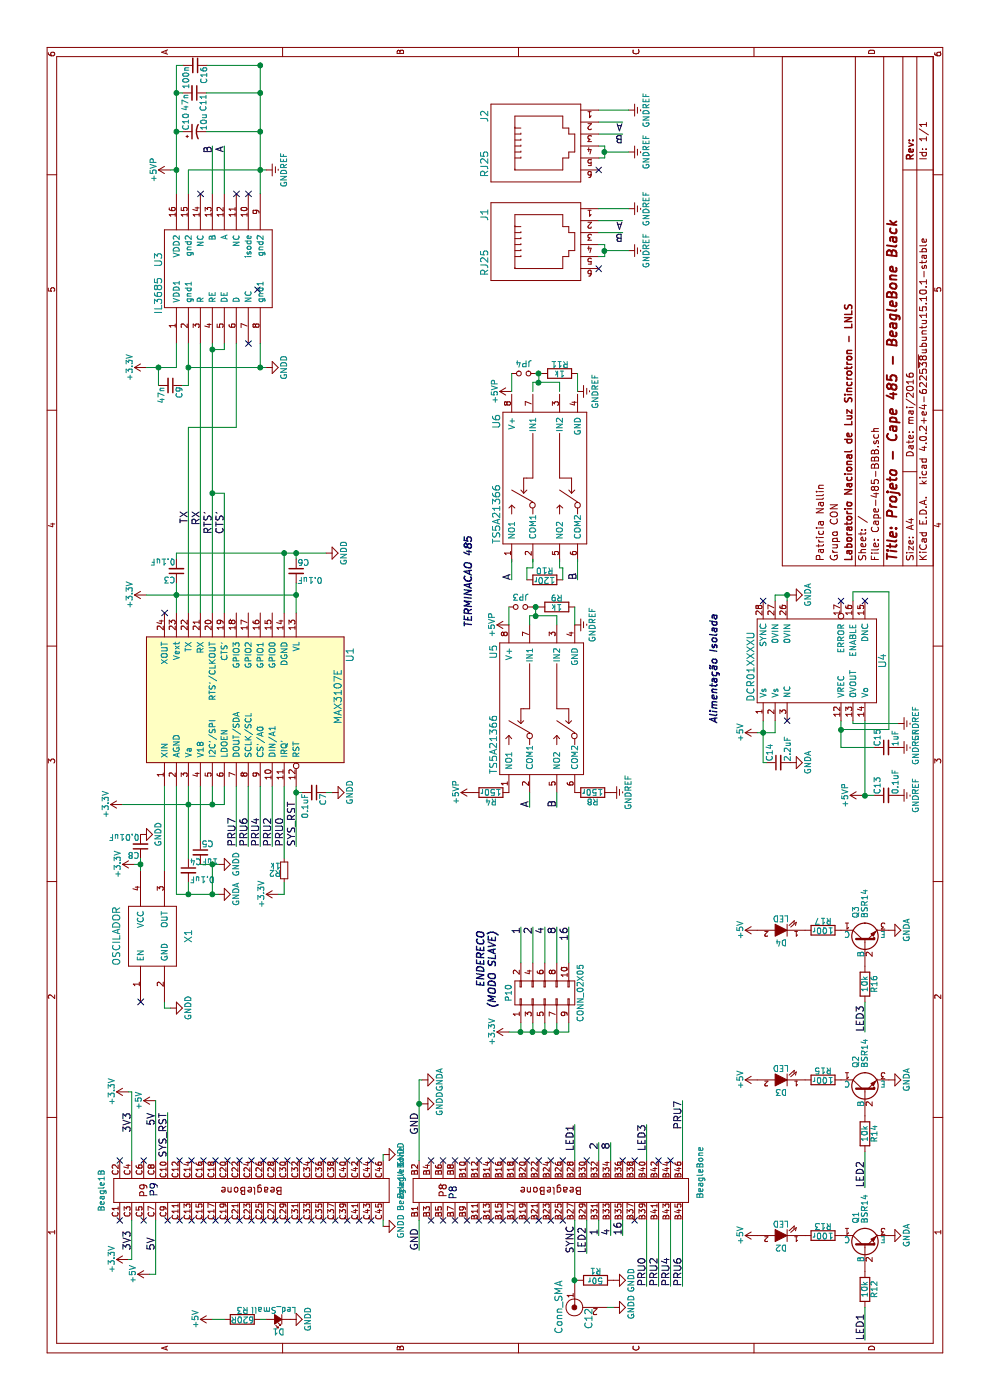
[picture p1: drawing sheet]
EESchema Schematic File Version 2
LIBS:Cape-485-BBB-rescue
LIBS:power
LIBS:device
LIBS:transistors
LIBS:conn
LIBS:linear
LIBS:regul
LIBS:74xx
LIBS:cmos4000
LIBS:adc-dac
LIBS:memory
LIBS:xilinx
LIBS:microcontrollers
LIBS:dsp
LIBS:microchip
LIBS:analog_switches
LIBS:motorola
LIBS:texas
LIBS:intel
LIBS:audio
LIBS:interface
LIBS:digital-audio
LIBS:philips
LIBS:display
LIBS:cypress
LIBS:siliconi
LIBS:opto
LIBS:atmel
LIBS:contrib
LIBS:valves
LIBS:Cape-485-BBB
LIBS:shield_arduino
LIBS:Controle
LIBS:Cape-485-BBB-cache
EELAYER 25 0
EELAYER END
$Descr A4 11693 8268
encoding utf-8
Sheet 1 1
Title "Projeto - Cape 485 - BeagleBone Black"
Date "mai/2016"
Rev ""
Comp "Laboratorio Nacional de Luz Sincrotron - LNLS"
Comment1 "Grupo CON"
Comment2 "Patricia Nallin"
Comment3 ""
Comment4 ""
$EndDescr
$Comp
L MAX3107E U1
U 1 1
P 5875 1975
F 0 "U1" H 6225 1025 60  0000 C CNN
F 1 "MAX3107E" H 5875 1125 60  0000 C CNN
F 2 "Housings_SSOP:TSSOP-24_4.4x7.8mm_Pitch0.65mm" H 6125 1625 60  0001 C CNN
F 3 "" H 6125 1625 60  0000 C CNN
	1    5875 1975
	1    0    0    -1  
$EndComp
$Comp
L C_Small C4
U 1 1
P 4425 1575
F 0 "C4" H 4435 1645 50  0000 L CNN
F 1 "0.1uF" H 4435 1495 50  0000 L CNN
F 2 "Capacitors_SMD:C_0805" H 4425 1575 60  0001 C CNN
F 3 "" H 4425 1575 60  0000 C CNN
	1    4425 1575
	0    1    1    0   
$EndComp
$Comp
L C_Small C5
U 1 1
P 4575 1675
F 0 "C5" H 4585 1745 50  0000 L CNN
F 1 "1uF" H 4585 1595 50  0000 L CNN
F 2 "Capacitors_SMD:C_0805" H 4575 1675 60  0001 C CNN
F 3 "" H 4575 1675 60  0000 C CNN
	1    4575 1675
	0    1    1    0   
$EndComp
$Comp
L GNDD #PWR01
U 1 1
P 4475 1825
F 0 "#PWR01" H 4475 1575 50  0001 C CNN
F 1 "GNDD" H 4475 1675 50  0000 C CNN
F 2 "" H 4475 1825 60  0000 C CNN
F 3 "" H 4475 1825 60  0000 C CNN
	1    4475 1825
	1    0    0    -1  
$EndComp
$Comp
L GNDA #PWR02
U 1 1
P 4225 1825
F 0 "#PWR02" H 4225 1575 50  0001 C CNN
F 1 "GNDA" H 4225 1675 50  0000 C CNN
F 2 "" H 4225 1825 60  0000 C CNN
F 3 "" H 4225 1825 60  0000 C CNN
	1    4225 1825
	1    0    0    -1  
$EndComp
$Comp
L +3.3V #PWR03
U 1 1
P 4975 1025
F 0 "#PWR03" H 4975 875 50  0001 C CNN
F 1 "+3.3V" H 4975 1165 50  0000 C CNN
F 2 "" H 4975 1025 60  0000 C CNN
F 3 "" H 4975 1025 60  0000 C CNN
	1    4975 1025
	1    0    0    -1  
$EndComp
$Comp
L GNDD #PWR04
U 1 1
P 7075 2725
F 0 "#PWR04" H 7075 2475 50  0001 C CNN
F 1 "GNDD" H 7075 2575 50  0000 C CNN
F 2 "" H 7075 2725 60  0000 C CNN
F 3 "" H 7075 2725 60  0000 C CNN
	1    7075 2725
	1    0    0    -1  
$EndComp
$Comp
L C_Small C6
U 1 1
P 6925 2475
F 0 "C6" H 6935 2545 50  0000 L CNN
F 1 "0.1uF" H 6935 2395 50  0000 L CNN
F 2 "Capacitors_SMD:C_0805" H 6925 2475 60  0001 C CNN
F 3 "" H 6925 2475 60  0000 C CNN
	1    6925 2475
	0    1    1    0   
$EndComp
$Comp
L C_Small C3
U 1 1
P 6925 1475
F 0 "C3" H 6935 1545 50  0000 L CNN
F 1 "0.1uF" H 6935 1395 50  0000 L CNN
F 2 "Capacitors_SMD:C_0805" H 6925 1475 60  0001 C CNN
F 3 "" H 6925 1475 60  0000 C CNN
	1    6925 1475
	0    -1   -1   0   
$EndComp
Text Label 4625 1975 0    60   ~ 0
PRU7
Text Label 4625 2075 0    60   ~ 0
PRU6
Text Label 4625 2175 0    60   ~ 0
PRU4
Text Label 4625 2275 0    60   ~ 0
PRU2
Text Label 4625 2375 0    60   ~ 0
PRU0
Text Label 7425 1575 2    60   ~ 0
TX
Text Label 7425 1675 2    60   ~ 0
RX
$Comp
L +3.3V #PWR05
U 1 1
P 6725 1225
F 0 "#PWR05" H 6725 1075 50  0001 C CNN
F 1 "+3.3V" H 6725 1365 50  0000 C CNN
F 2 "" H 6725 1225 60  0000 C CNN
F 3 "" H 6725 1225 60  0000 C CNN
	1    6725 1225
	1    0    0    -1  
$EndComp
Text Label 7425 1775 2    60   ~ 0
RTS'
Text Label 7425 1875 2    60   ~ 0
CTS'
$Comp
L IL3685 U3
U 1 1
P 9425 1275
F 0 "U3" H 9525 1225 60  0000 C CNN
F 1 "IL3685" H 9225 1225 60  0000 C CNN
F 2 "Housings_SOIC:SOIC-16_7.5x10.3mm_Pitch1.27mm" H 9425 1275 60  0001 C CNN
F 3 "" H 9425 1275 60  0000 C CNN
	1    9425 1275
	1    0    0    -1  
$EndComp
NoConn ~ 6575 1375
$Comp
L R_Small R2
U 1 1
P 4425 2375
F 0 "R2" H 4455 2395 50  0000 L CNN
F 1 "1k" H 4455 2335 50  0000 L CNN
F 2 "Resistors_SMD:R_0805" H 4425 2375 60  0001 C CNN
F 3 "" H 4425 2375 60  0000 C CNN
	1    4425 2375
	0    -1   -1   0   
$EndComp
$Comp
L +3.3V #PWR06
U 1 1
P 4225 2325
F 0 "#PWR06" H 4225 2175 50  0001 C CNN
F 1 "+3.3V" H 4225 2465 50  0000 C CNN
F 2 "" H 4225 2325 60  0000 C CNN
F 3 "" H 4225 2325 60  0000 C CNN
	1    4225 2325
	1    0    0    -1  
$EndComp
NoConn ~ 10075 1675
NoConn ~ 10075 1975
NoConn ~ 8825 2075
$Comp
L GNDD #PWR07
U 1 1
P 8625 2225
F 0 "#PWR07" H 8625 1975 50  0001 C CNN
F 1 "GNDD" H 8625 2075 50  0000 C CNN
F 2 "" H 8625 2225 60  0000 C CNN
F 3 "" H 8625 2225 60  0000 C CNN
	1    8625 2225
	1    0    0    -1  
$EndComp
$Comp
L +3.3V #PWR08
U 1 1
P 8625 1225
F 0 "#PWR08" H 8625 1075 50  0001 C CNN
F 1 "+3.3V" H 8625 1365 50  0000 C CNN
F 2 "" H 8625 1225 60  0000 C CNN
F 3 "" H 8625 1225 60  0000 C CNN
	1    8625 1225
	1    0    0    -1  
$EndComp
$Comp
L GNDREF #PWR09
U 1 1
P 10275 2225
F 0 "#PWR09" H 10275 1975 50  0001 C CNN
F 1 "GNDREF" H 10275 2075 50  0000 C CNN
F 2 "" H 10275 2225 60  0000 C CNN
F 3 "" H 10275 2225 60  0000 C CNN
	1    10275 2225
	1    0    0    -1  
$EndComp
$Comp
L +5VP #PWR010
U 1 1
P 10275 1425
F 0 "#PWR010" H 10275 1275 50  0001 C CNN
F 1 "+5VP" H 10275 1565 50  0000 C CNN
F 2 "" H 10275 1425 60  0000 C CNN
F 3 "" H 10275 1425 60  0000 C CNN
	1    10275 1425
	1    0    0    -1  
$EndComp
$Comp
L RJ25 J2
U 1 1
P 10475 4550
F 0 "J2" H 10725 5050 60  0000 C CNN
F 1 "RJ25" H 10325 5050 60  0000 C CNN
F 2 "CapeBBB:RJ25" H 10475 4550 60  0001 C CNN
F 3 "" H 10475 4550 60  0000 C CNN
	1    10475 4550
	1    0    0    -1  
$EndComp
Text Label 10475 1775 2    60   ~ 0
B
Text Label 10475 1875 2    60   ~ 0
A
Text Label 10675 5200 1    60   ~ 0
A
Text Label 10575 5200 1    60   ~ 0
B
$Comp
L R R3
U 1 1
P 675 2025
F 0 "R3" V 755 2025 50  0000 C CNN
F 1 "620R" V 675 2025 50  0000 C CNN
F 2 "Resistors_SMD:R_0805" V 605 2025 30  0001 C CNN
F 3 "" H 675 2025 30  0000 C CNN
	1    675  2025
	1    0    0    -1  
$EndComp
$Comp
L Led_Small D1
U 1 1
P 675 2325
F 0 "D1" H 625 2425 50  0000 L CNN
F 1 "Led_Small" H 525 2245 50  0000 L CNN
F 2 "LEDs:LED-0805" V 675 2325 60  0001 C CNN
F 3 "" V 675 2325 60  0000 C CNN
	1    675  2325
	0    -1   -1   0   
$EndComp
$Comp
L +5V #PWR011
U 1 1
P 675 1775
F 0 "#PWR011" H 675 1625 50  0001 C CNN
F 1 "+5V" H 675 1915 50  0000 C CNN
F 2 "" H 675 1775 60  0000 C CNN
F 3 "" H 675 1775 60  0000 C CNN
	1    675  1775
	1    0    0    -1  
$EndComp
$Comp
L GNDD #PWR012
U 1 1
P 675 2425
F 0 "#PWR012" H 675 2175 50  0001 C CNN
F 1 "GNDD" H 675 2275 50  0000 C CNN
F 2 "" H 675 2425 60  0000 C CNN
F 3 "" H 675 2425 60  0000 C CNN
	1    675  2425
	1    0    0    -1  
$EndComp
Text Label 1250 3500 0    60   ~ 0
GND
Text Label 2400 3500 2    60   ~ 0
GND
Text Label 2400 1100 2    60   ~ 0
3V3
Text Label 1250 1100 0    60   ~ 0
3V3
Text Label 2400 1300 2    60   ~ 0
5V
Text Label 1250 1300 0    60   ~ 0
5V
Text Label 2400 1400 2    60   ~ 0
SYS_RST
$Comp
L GNDD #PWR013
U 1 1
P 2050 3200
F 0 "#PWR013" H 2050 2950 50  0001 C CNN
F 1 "GNDD" H 2050 3050 50  0000 C CNN
F 2 "" H 2050 3200 60  0000 C CNN
F 3 "" H 2050 3200 60  0000 C CNN
	1    2050 3200
	1    0    0    -1  
$EndComp
$Comp
L GNDD #PWR014
U 1 1
P 1450 3200
F 0 "#PWR014" H 1450 2950 50  0001 C CNN
F 1 "GNDD" H 1450 3050 50  0000 C CNN
F 2 "" H 1450 3200 60  0000 C CNN
F 3 "" H 1450 3200 60  0000 C CNN
	1    1450 3200
	1    0    0    -1  
$EndComp
Text Label 4625 2475 0    60   ~ 0
SYS_RST
$Comp
L C_Small C7
U 1 1
P 5075 2625
F 0 "C7" H 5085 2695 50  0000 L CNN
F 1 "0.1uF" H 5085 2545 50  0000 L CNN
F 2 "Capacitors_SMD:C_0805" H 5075 2625 60  0001 C CNN
F 3 "" H 5075 2625 60  0000 C CNN
	1    5075 2625
	-1   0    0    1   
$EndComp
$Comp
L GNDD #PWR015
U 1 1
P 5075 2775
F 0 "#PWR015" H 5075 2525 50  0001 C CNN
F 1 "GNDD" H 5075 2625 50  0000 C CNN
F 2 "" H 5075 2775 60  0000 C CNN
F 3 "" H 5075 2775 60  0000 C CNN
	1    5075 2775
	1    0    0    -1  
$EndComp
$Comp
L OSCILADOR X1
U 1 1
P 3875 1275
F 0 "X1" H 3875 975 60  0000 C CNN
F 1 "OSCILADOR" H 3875 1575 60  0000 C CNN
F 2 "CapeBBB:Oscilador_3.3V_HCMOS_TTL_SMD" H 3875 1275 60  0001 C CNN
F 3 "" H 3875 1275 60  0000 C CNN
	1    3875 1275
	1    0    0    -1  
$EndComp
NoConn ~ 3325 1175
$Comp
L GNDD #PWR016
U 1 1
P 3275 1425
F 0 "#PWR016" H 3275 1175 50  0001 C CNN
F 1 "GNDD" H 3275 1275 50  0000 C CNN
F 2 "" H 3275 1425 60  0000 C CNN
F 3 "" H 3275 1425 60  0000 C CNN
	1    3275 1425
	1    0    0    -1  
$EndComp
$Comp
L +3.3V #PWR017
U 1 1
P 4475 1125
F 0 "#PWR017" H 4475 975 50  0001 C CNN
F 1 "+3.3V" H 4475 1265 50  0000 C CNN
F 2 "" H 4475 1125 60  0000 C CNN
F 3 "" H 4475 1125 60  0000 C CNN
	1    4475 1125
	1    0    0    -1  
$EndComp
$Comp
L C_Small C8
U 1 1
P 4625 1175
F 0 "C8" H 4635 1245 50  0000 L CNN
F 1 "0.01uF" H 4635 1095 50  0000 L CNN
F 2 "Capacitors_SMD:C_0805" H 4625 1175 60  0001 C CNN
F 3 "" H 4625 1175 60  0000 C CNN
	1    4625 1175
	0    -1   -1   0   
$EndComp
Text Notes 7225 3950 2    60   Italic 12
TERMINACAO 485
Text Label 950  5400 0    60   ~ 0
PRU0
Text Label 950  5500 0    60   ~ 0
PRU2
Text Label 950  5600 0    60   ~ 0
PRU4
Text Label 950  5700 0    60   ~ 0
PRU6
Text Label 2500 5700 2    60   ~ 0
PRU7
NoConn ~ 2000 1000
NoConn ~ 2000 1200
NoConn ~ 2000 1500
NoConn ~ 2000 1700
NoConn ~ 2000 1900
NoConn ~ 2000 2100
NoConn ~ 2000 2300
NoConn ~ 2000 2400
NoConn ~ 2000 2500
NoConn ~ 2000 2600
NoConn ~ 2000 2700
NoConn ~ 2000 2800
NoConn ~ 2000 2900
NoConn ~ 1500 2900
NoConn ~ 1500 2800
NoConn ~ 1500 2700
NoConn ~ 1500 2600
NoConn ~ 1500 2500
NoConn ~ 2000 3000
NoConn ~ 1500 3100
NoConn ~ 1500 3000
NoConn ~ 1500 2400
NoConn ~ 1500 2300
NoConn ~ 1500 2200
NoConn ~ 1500 2100
NoConn ~ 1500 1900
NoConn ~ 1500 1700
NoConn ~ 1500 1600
NoConn ~ 1500 1500
NoConn ~ 1500 1400
NoConn ~ 1500 1200
NoConn ~ 1500 1000
NoConn ~ 2000 3600
NoConn ~ 2000 3700
NoConn ~ 2000 3800
NoConn ~ 2000 3900
NoConn ~ 2000 4000
NoConn ~ 2000 4100
NoConn ~ 2000 4200
NoConn ~ 2000 4300
NoConn ~ 2000 4400
NoConn ~ 2000 4500
NoConn ~ 2000 4600
NoConn ~ 2000 4700
NoConn ~ 2000 4900
NoConn ~ 2000 5200
NoConn ~ 2000 5300
NoConn ~ 1500 5300
NoConn ~ 1500 4700
NoConn ~ 1500 4600
NoConn ~ 1500 4400
NoConn ~ 1500 4300
NoConn ~ 1500 4200
NoConn ~ 1500 4100
NoConn ~ 1500 4000
NoConn ~ 1500 3900
NoConn ~ 1500 3800
NoConn ~ 1500 3700
NoConn ~ 1500 3600
$Comp
L +3.3V #PWR018
U 1 1
P 2575 1075
F 0 "#PWR018" H 2575 925 50  0001 C CNN
F 1 "+3.3V" H 2575 1215 50  0000 C CNN
F 2 "" H 2575 1075 60  0000 C CNN
F 3 "" H 2575 1075 60  0000 C CNN
	1    2575 1075
	1    0    0    -1  
$EndComp
$Comp
L +5V #PWR019
U 1 1
P 2500 1300
F 0 "#PWR019" H 2500 1150 50  0001 C CNN
F 1 "+5V" H 2500 1440 50  0000 C CNN
F 2 "" H 2500 1300 60  0000 C CNN
F 3 "" H 2500 1300 60  0000 C CNN
	1    2500 1300
	1    0    0    -1  
$EndComp
$Comp
L GNDD #PWR020
U 1 1
P 2475 3525
F 0 "#PWR020" H 2475 3275 50  0001 C CNN
F 1 "GNDD" H 2475 3375 50  0000 C CNN
F 2 "" H 2475 3525 60  0000 C CNN
F 3 "" H 2475 3525 60  0000 C CNN
	1    2475 3525
	1    0    0    -1  
$EndComp
$Comp
L GNDREF #PWR021
U 1 1
P 10775 5250
F 0 "#PWR021" H 10775 5000 50  0001 C CNN
F 1 "GNDREF" H 10775 5100 50  0000 C CNN
F 2 "" H 10775 5250 60  0000 C CNN
F 3 "" H 10775 5250 60  0000 C CNN
	1    10775 5250
	1    0    0    -1  
$EndComp
$Comp
L GNDREF #PWR022
U 1 1
P 10425 5250
F 0 "#PWR022" H 10425 5000 50  0001 C CNN
F 1 "GNDREF" H 10425 5100 50  0000 C CNN
F 2 "" H 10425 5250 60  0000 C CNN
F 3 "" H 10425 5250 60  0000 C CNN
	1    10425 5250
	1    0    0    -1  
$EndComp
$Comp
L +3.3V #PWR023
U 1 1
P 1175 1075
F 0 "#PWR023" H 1175 925 50  0001 C CNN
F 1 "+3.3V" H 1175 1215 50  0000 C CNN
F 2 "" H 1175 1075 60  0000 C CNN
F 3 "" H 1175 1075 60  0000 C CNN
	1    1175 1075
	1    0    0    -1  
$EndComp
$Comp
L +5V #PWR024
U 1 1
P 1050 1250
F 0 "#PWR024" H 1050 1100 50  0001 C CNN
F 1 "+5V" H 1050 1390 50  0000 C CNN
F 2 "" H 1050 1250 60  0000 C CNN
F 3 "" H 1050 1250 60  0000 C CNN
	1    1050 1250
	1    0    0    -1  
$EndComp
$Comp
L C_Small C9
U 1 1
P 8475 1425
F 0 "C9" H 8485 1495 50  0000 L CNN
F 1 "47n" H 8485 1345 50  0000 L CNN
F 2 "Capacitors_SMD:C_0805" H 8475 1425 60  0001 C CNN
F 3 "" H 8475 1425 60  0000 C CNN
	1    8475 1425
	-1   0    0    1   
$EndComp
$Comp
L CP1_Small C10
U 1 1
P 10595 1625
F 0 "C10" H 10605 1695 50  0000 L CNN
F 1 "10u" H 10605 1545 50  0000 L CNN
F 2 "Capacitors_SMD:C_0805" H 10595 1625 60  0001 C CNN
F 3 "" H 10595 1625 60  0000 C CNN
	1    10595 1625
	1    0    0    -1  
$EndComp
$Comp
L C_Small C11
U 1 1
P 10920 1625
F 0 "C11" H 10930 1695 50  0000 L CNN
F 1 "47n" H 10930 1545 50  0000 L CNN
F 2 "Capacitors_SMD:C_0805" H 10920 1625 60  0001 C CNN
F 3 "" H 10920 1625 60  0000 C CNN
	1    10920 1625
	-1   0    0    1   
$EndComp
$Comp
L GNDD #PWR025
U 1 1
P 4725 1175
F 0 "#PWR025" H 4725 925 50  0001 C CNN
F 1 "GNDD" H 4725 1025 50  0000 C CNN
F 2 "" H 4725 1175 60  0000 C CNN
F 3 "" H 4725 1175 60  0000 C CNN
	1    4725 1175
	1    0    0    -1  
$EndComp
$Comp
L Conn_SMA C12
U 1 1
P 775 4800
F 0 "C12" H 870 4680 60  0000 C CNN
F 1 "Conn_SMA" H 775 4930 60  0000 C CNN
F 2 "CapeBBB:SMA_Small" H 775 4800 60  0001 C CNN
F 3 "" H 775 4800 60  0000 C CNN
	1    775  4800
	-1   0    0    -1  
$EndComp
$Comp
L GNDD #PWR026
U 1 1
P 775 5125
F 0 "#PWR026" H 775 4875 50  0001 C CNN
F 1 "GNDD" H 775 4975 50  0000 C CNN
F 2 "" H 775 5125 60  0000 C CNN
F 3 "" H 775 5125 60  0000 C CNN
	1    775  5125
	1    0    0    -1  
$EndComp
Text Label 1225 4800 0    60   ~ 0
SYNC
$Comp
L R R1
U 1 1
P 1000 4975
F 0 "R1" V 1080 4975 50  0000 C CNN
F 1 "50r" V 1000 4975 50  0000 C CNN
F 2 "Resistors_SMD:R_0805" V 930 4975 30  0001 C CNN
F 3 "" H 1000 4975 30  0000 C CNN
	1    1000 4975
	1    0    0    -1  
$EndComp
$Comp
L GNDD #PWR027
U 1 1
P 1000 5125
F 0 "#PWR027" H 1000 4875 50  0001 C CNN
F 1 "GNDD" H 1000 4975 50  0000 C CNN
F 2 "" H 1000 5125 60  0000 C CNN
F 3 "" H 1000 5125 60  0000 C CNN
	1    1000 5125
	1    0    0    -1  
$EndComp
$Comp
L BeagleBone Beagle1
U 1 1
P 1750 4600
F 0 "Beagle1" H 1750 5850 50  0000 C CNN
F 1 "BeagleBone" H 1900 3350 50  0000 C CNN
F 2 "" H 1750 3500 60  0001 C CNN
F 3 "" H 1750 3500 60  0000 C CNN
	1    1750 4600
	1    0    0    -1  
$EndComp
$Comp
L BeagleBone Beagle1
U 2 1
P 1750 2100
F 0 "Beagle1" H 1750 3350 50  0000 C CNN
F 1 "BeagleBone" H 1900 850 50  0000 C CNN
F 2 "" H 1750 1000 60  0001 C CNN
F 3 "" H 1750 1000 60  0000 C CNN
	2    1750 2100
	1    0    0    -1  
$EndComp
Text Notes 1675 3825 0    60   ~ 0
P8
Text Notes 1700 1325 0    60   ~ 0
P9
NoConn ~ 2000 3100
NoConn ~ 2000 1600
$Comp
L GNDA #PWR028
U 1 1
P 2675 3525
F 0 "#PWR028" H 2675 3275 50  0001 C CNN
F 1 "GNDA" H 2675 3375 50  0000 C CNN
F 2 "" H 2675 3525 60  0000 C CNN
F 3 "" H 2675 3525 60  0000 C CNN
	1    2675 3525
	1    0    0    -1  
$EndComp
NoConn ~ 2000 2000
NoConn ~ 2000 2200
NoConn ~ 2000 1800
NoConn ~ 1500 1800
NoConn ~ 1500 2000
$Comp
L DCR01XXXXU U4
U 1 1
P 6175 6475
F 0 "U4" H 6175 5575 60  0000 C CNN
F 1 "DCR01XXXXU" H 6125 6675 60  0000 C CNN
F 2 "Housings_SOIC:SOIC-28_7.5x17.9mm_Pitch1.27mm" H 6175 6475 60  0001 C CNN
F 3 "" H 6175 6475 60  0000 C CNN
	1    6175 6475
	1    0    0    -1  
$EndComp
$Comp
L +5V #PWR029
U 1 1
P 5575 6325
F 0 "#PWR029" H 5575 6175 50  0001 C CNN
F 1 "+5V" H 5575 6465 50  0000 C CNN
F 2 "" H 5575 6325 60  0000 C CNN
F 3 "" H 5575 6325 60  0000 C CNN
	1    5575 6325
	1    0    0    -1  
$EndComp
NoConn ~ 6675 7225
NoConn ~ 5675 6575
$Comp
L GNDA #PWR030
U 1 1
P 6725 6600
F 0 "#PWR030" H 6725 6350 50  0001 C CNN
F 1 "GNDA" H 6725 6450 50  0000 C CNN
F 2 "" H 6725 6600 60  0000 C CNN
F 3 "" H 6725 6600 60  0000 C CNN
	1    6725 6600
	1    0    0    -1  
$EndComp
NoConn ~ 6675 6375
NoConn ~ 6675 7025
$Comp
L C_Small C14
U 1 1
P 5325 6500
F 0 "C14" H 5335 6570 50  0000 L CNN
F 1 "2.2uF" H 5335 6420 50  0000 L CNN
F 2 "Capacitors_SMD:C_0805" H 5325 6500 50  0001 C CNN
F 3 "" H 5325 6500 50  0000 C CNN
	1    5325 6500
	1    0    0    -1  
$EndComp
$Comp
L C_Small C13
U 1 1
P 5050 7400
F 0 "C13" H 5060 7470 50  0000 L CNN
F 1 "0.1uF" H 5060 7320 50  0000 L CNN
F 2 "Capacitors_SMD:C_0805" H 5050 7400 50  0001 C CNN
F 3 "" H 5050 7400 50  0000 C CNN
	1    5050 7400
	1    0    0    -1  
$EndComp
$Comp
L GNDREF #PWR031
U 1 1
P 5050 7500
F 0 "#PWR031" H 5050 7250 50  0001 C CNN
F 1 "GNDREF" H 5050 7350 50  0000 C CNN
F 2 "" H 5050 7500 60  0000 C CNN
F 3 "" H 5050 7500 60  0000 C CNN
	1    5050 7500
	1    0    0    -1  
$EndComp
$Comp
L GNDREF #PWR032
U 1 1
P 5650 7500
F 0 "#PWR032" H 5650 7250 50  0001 C CNN
F 1 "GNDREF" H 5650 7350 50  0000 C CNN
F 2 "" H 5650 7500 60  0000 C CNN
F 3 "" H 5650 7500 60  0000 C CNN
	1    5650 7500
	1    0    0    -1  
$EndComp
$Comp
L +5VP #PWR033
U 1 1
P 5050 7200
F 0 "#PWR033" H 5050 7050 50  0001 C CNN
F 1 "+5VP" H 5050 7340 50  0000 C CNN
F 2 "" H 5050 7200 60  0000 C CNN
F 3 "" H 5050 7200 60  0000 C CNN
	1    5050 7200
	1    0    0    -1  
$EndComp
$Comp
L GNDA #PWR034
U 1 1
P 5325 6600
F 0 "#PWR034" H 5325 6350 50  0001 C CNN
F 1 "GNDA" H 5325 6450 50  0000 C CNN
F 2 "" H 5325 6600 60  0000 C CNN
F 3 "" H 5325 6600 60  0000 C CNN
	1    5325 6600
	1    0    0    -1  
$EndComp
$Comp
L GNDREF #PWR035
U 1 1
P 8425 4825
F 0 "#PWR035" H 8425 4575 50  0001 C CNN
F 1 "GNDREF" H 8425 4675 50  0000 C CNN
F 2 "" H 8425 4825 60  0000 C CNN
F 3 "" H 8425 4825 60  0000 C CNN
	1    8425 4825
	1    0    0    -1  
$EndComp
$Comp
L +5VP #PWR036
U 1 1
P 8425 4275
F 0 "#PWR036" H 8425 4125 50  0001 C CNN
F 1 "+5VP" H 8425 4415 50  0000 C CNN
F 2 "" H 8425 4275 60  0000 C CNN
F 3 "" H 8425 4275 60  0000 C CNN
	1    8425 4275
	1    0    0    -1  
$EndComp
$Comp
L GNDREF #PWR037
U 1 1
P 6475 4800
F 0 "#PWR037" H 6475 4550 50  0001 C CNN
F 1 "GNDREF" H 6475 4650 50  0000 C CNN
F 2 "" H 6475 4800 60  0000 C CNN
F 3 "" H 6475 4800 60  0000 C CNN
	1    6475 4800
	1    0    0    -1  
$EndComp
$Comp
L +5VP #PWR038
U 1 1
P 6475 4250
F 0 "#PWR038" H 6475 4100 50  0001 C CNN
F 1 "+5VP" H 6475 4390 50  0000 C CNN
F 2 "" H 6475 4250 60  0000 C CNN
F 3 "" H 6475 4250 60  0000 C CNN
	1    6475 4250
	1    0    0    -1  
$EndComp
$Comp
L R R10
U 1 1
P 6850 4550
F 0 "R10" V 6930 4550 50  0000 C CNN
F 1 "120r" V 6850 4550 50  0000 C CNN
F 2 "Resistors_SMD:R_0805" V 6780 4550 30  0001 C CNN
F 3 "" H 6850 4550 30  0000 C CNN
	1    6850 4550
	1    0    0    -1  
$EndComp
Text Label 6850 4825 0    60   ~ 0
B
Text Label 6850 4275 0    60   ~ 0
A
Text Label 4950 4425 0    60   ~ 0
A
Text Label 4950 4650 0    60   ~ 0
B
$Comp
L R R8
U 1 1
P 5075 4950
F 0 "R8" V 5155 4950 50  0000 C CNN
F 1 "150r" V 5075 4950 50  0000 C CNN
F 2 "Resistors_SMD:R_0805" V 5005 4950 30  0001 C CNN
F 3 "" H 5075 4950 30  0000 C CNN
	1    5075 4950
	-1   0    0    1   
$EndComp
$Comp
L R R4
U 1 1
P 5075 4100
F 0 "R4" V 5155 4100 50  0000 C CNN
F 1 "150r" V 5075 4100 50  0000 C CNN
F 2 "Resistors_SMD:R_0805" V 5005 4100 30  0001 C CNN
F 3 "" H 5075 4100 30  0000 C CNN
	1    5075 4100
	-1   0    0    1   
$EndComp
$Comp
L +5VP #PWR039
U 1 1
P 5075 3950
F 0 "#PWR039" H 5075 3800 50  0001 C CNN
F 1 "+5VP" H 5075 4090 50  0000 C CNN
F 2 "" H 5075 3950 60  0000 C CNN
F 3 "" H 5075 3950 60  0000 C CNN
	1    5075 3950
	1    0    0    -1  
$EndComp
$Comp
L GNDREF #PWR040
U 1 1
P 5075 5100
F 0 "#PWR040" H 5075 4850 50  0001 C CNN
F 1 "GNDREF" H 5075 4950 50  0000 C CNN
F 2 "" H 5075 5100 60  0000 C CNN
F 3 "" H 5075 5100 60  0000 C CNN
	1    5075 5100
	1    0    0    -1  
$EndComp
$Comp
L Jumper_NO_Small JP3
U 1 1
P 6625 4350
F 0 "JP3" H 6625 4430 50  0000 C CNN
F 1 "Jumper_NO_Small" H 6635 4290 50  0001 C CNN
F 2 "Measurement_Points:Test_Point" H 6625 4350 60  0001 C CNN
F 3 "" H 6625 4350 60  0000 C CNN
	1    6625 4350
	0    1    1    0   
$EndComp
$Comp
L Jumper_NO_Small JP4
U 1 1
P 8575 4375
F 0 "JP4" H 8575 4455 50  0000 C CNN
F 1 "Jumper_NO_Small" H 8585 4315 50  0001 C CNN
F 2 "Measurement_Points:Test_Point" H 8575 4375 60  0001 C CNN
F 3 "" H 8575 4375 60  0000 C CNN
	1    8575 4375
	0    1    1    0   
$EndComp
$Comp
L R R9
U 1 1
P 6625 4650
F 0 "R9" V 6705 4650 50  0000 C CNN
F 1 "1k" V 6625 4650 50  0000 C CNN
F 2 "Resistors_SMD:R_0805" V 6555 4650 30  0001 C CNN
F 3 "" H 6625 4650 30  0000 C CNN
	1    6625 4650
	1    0    0    -1  
$EndComp
$Comp
L R R11
U 1 1
P 8575 4675
F 0 "R11" V 8655 4675 50  0000 C CNN
F 1 "1k" V 8575 4675 50  0000 C CNN
F 2 "Resistors_SMD:R_0805" V 8505 4675 30  0001 C CNN
F 3 "" H 8575 4675 30  0000 C CNN
	1    8575 4675
	1    0    0    -1  
$EndComp
$Comp
L CONN_02X05 P10
U 1 1
P 3400 4550
F 0 "P10" H 3400 4850 50  0000 C CNN
F 1 "CONN_02X05" H 3400 4250 50  0000 C CNN
F 2 "Pin_Headers:Pin_Header_Straight_2x05" H 3400 3350 50  0001 C CNN
F 3 "" H 3400 3350 50  0000 C CNN
	1    3400 4550
	1    0    0    -1  
$EndComp
$Comp
L +3.3V #PWR041
U 1 1
P 3075 4250
F 0 "#PWR041" H 3075 4100 50  0001 C CNN
F 1 "+3.3V" H 3075 4390 50  0000 C CNN
F 2 "" H 3075 4250 60  0000 C CNN
F 3 "" H 3075 4250 60  0000 C CNN
	1    3075 4250
	1    0    0    -1  
$EndComp
Text Label 3950 4350 2    60   ~ 0
1
Text Label 3950 4450 2    60   ~ 0
2
Text Label 3950 4550 2    60   ~ 0
4
Text Label 3950 4650 2    60   ~ 0
8
Text Label 3950 4750 2    60   ~ 0
16
Text Label 1375 5200 0    60   ~ 0
16
Text Label 1375 5100 0    60   ~ 0
4
Text Label 2150 5000 2    60   ~ 0
2
Text Label 1375 5000 0    60   ~ 0
1
Text Label 2150 5100 2    60   ~ 0
8
Text Notes 3925 4150 2    60   Italic 12
ENDERECO\n(MODO SLAVE)
NoConn ~ 2000 5500
NoConn ~ 2000 5600
$Comp
L R R13
U 1 1
P 1375 6875
F 0 "R13" V 1455 6875 50  0000 C CNN
F 1 "100r" V 1375 6875 50  0000 C CNN
F 2 "Resistors_SMD:R_0805" V 1305 6875 50  0001 C CNN
F 3 "" H 1375 6875 50  0000 C CNN
	1    1375 6875
	1    0    0    -1  
$EndComp
$Comp
L R R12
U 1 1
P 925 7225
F 0 "R12" V 1005 7225 50  0000 C CNN
F 1 "10k" V 925 7225 50  0000 C CNN
F 2 "Resistors_SMD:R_0805" V 855 7225 50  0001 C CNN
F 3 "" H 925 7225 50  0000 C CNN
	1    925  7225
	0    1    1    0   
$EndComp
$Comp
L LED D2
U 1 1
P 1375 6525
F 0 "D2" H 1375 6625 50  0000 C CNN
F 1 "LED" H 1375 6425 50  0000 C CNN
F 2 "LEDs:LED_0805" H 1375 6525 50  0001 C CNN
F 3 "" H 1375 6525 50  0000 C CNN
	1    1375 6525
	0    -1   -1   0   
$EndComp
Text Label 1225 4900 0    60   ~ 0
LED2
Text Label 2300 4800 2    60   ~ 0
LED1
Text Label 2300 5400 2    60   ~ 0
LED3
$Comp
L R R15
U 1 1
P 2675 6875
F 0 "R15" V 2755 6875 50  0000 C CNN
F 1 "100r" V 2675 6875 50  0000 C CNN
F 2 "Resistors_SMD:R_0805" V 2605 6875 50  0001 C CNN
F 3 "" H 2675 6875 50  0000 C CNN
	1    2675 6875
	1    0    0    -1  
$EndComp
$Comp
L R R14
U 1 1
P 2225 7225
F 0 "R14" V 2305 7225 50  0000 C CNN
F 1 "10k" V 2225 7225 50  0000 C CNN
F 2 "Resistors_SMD:R_0805" V 2155 7225 50  0001 C CNN
F 3 "" H 2225 7225 50  0000 C CNN
	1    2225 7225
	0    1    1    0   
$EndComp
$Comp
L LED D3
U 1 1
P 2675 6525
F 0 "D3" H 2675 6625 50  0000 C CNN
F 1 "LED" H 2675 6425 50  0000 C CNN
F 2 "LEDs:LED_0805" H 2675 6525 50  0001 C CNN
F 3 "" H 2675 6525 50  0000 C CNN
	1    2675 6525
	0    -1   -1   0   
$EndComp
$Comp
L R R17
U 1 1
P 3925 6875
F 0 "R17" V 4005 6875 50  0000 C CNN
F 1 "100r" V 3925 6875 50  0000 C CNN
F 2 "Resistors_SMD:R_0805" V 3855 6875 50  0001 C CNN
F 3 "" H 3925 6875 50  0000 C CNN
	1    3925 6875
	1    0    0    -1  
$EndComp
$Comp
L R R16
U 1 1
P 3475 7225
F 0 "R16" V 3555 7225 50  0000 C CNN
F 1 "10k" V 3475 7225 50  0000 C CNN
F 2 "Resistors_SMD:R_0805" V 3405 7225 50  0001 C CNN
F 3 "" H 3475 7225 50  0000 C CNN
	1    3475 7225
	0    1    1    0   
$EndComp
Text Label 500  7225 0    60   ~ 0
LED1
Text Label 1775 7225 0    60   ~ 0
LED2
Text Label 3075 7225 0    60   ~ 0
LED3
$Comp
L BC548 Q3
U 1 1
P 3825 7225
F 0 "Q3" H 4025 7300 50  0000 L CNN
F 1 "BSR14" H 4025 7225 50  0000 L CNN
F 2 "TO_SOT_Packages_SMD:SOT-23" H 4025 7150 50  0001 L CIN
F 3 "https://www.fairchildsemi.com/datasheets/BS/BSR14.pdf" H 3825 7225 50  0001 L CNN
	1    3825 7225
	1    0    0    -1  
$EndComp
$Comp
L BC548 Q2
U 1 1
P 2575 7225
F 0 "Q2" H 2775 7300 50  0000 L CNN
F 1 "BSR14" H 2775 7225 50  0000 L CNN
F 2 "TO_SOT_Packages_SMD:SOT-23" H 2775 7150 50  0001 L CIN
F 3 "https://www.fairchildsemi.com/datasheets/BS/BSR14.pdf" H 2575 7225 50  0001 L CNN
	1    2575 7225
	1    0    0    -1  
$EndComp
$Comp
L BC548 Q1
U 1 1
P 1275 7225
F 0 "Q1" H 1475 7300 50  0000 L CNN
F 1 "BSR14" H 1475 7225 50  0000 L CNN
F 2 "TO_SOT_Packages_SMD:SOT-23" H 1475 7150 50  0001 L CIN
F 3 "https://www.fairchildsemi.com/datasheets/BS/BSR14.pdf" H 1275 7225 50  0001 L CNN
	1    1275 7225
	1    0    0    -1  
$EndComp
$Comp
L LED D4
U 1 1
P 3925 6525
F 0 "D4" H 3925 6625 50  0000 C CNN
F 1 "LED" H 3925 6425 50  0000 C CNN
F 2 "LEDs:LED_0805" H 3925 6525 50  0001 C CNN
F 3 "" H 3925 6525 50  0000 C CNN
	1    3925 6525
	0    -1   -1   0   
$EndComp
$Comp
L +5V #PWR042
U 1 1
P 3925 6325
F 0 "#PWR042" H 3925 6175 50  0001 C CNN
F 1 "+5V" H 3925 6465 50  0000 C CNN
F 2 "" H 3925 6325 60  0000 C CNN
F 3 "" H 3925 6325 60  0000 C CNN
	1    3925 6325
	1    0    0    -1  
$EndComp
$Comp
L +5V #PWR043
U 1 1
P 2675 6325
F 0 "#PWR043" H 2675 6175 50  0001 C CNN
F 1 "+5V" H 2675 6465 50  0000 C CNN
F 2 "" H 2675 6325 60  0000 C CNN
F 3 "" H 2675 6325 60  0000 C CNN
	1    2675 6325
	1    0    0    -1  
$EndComp
$Comp
L +5V #PWR044
U 1 1
P 1375 6325
F 0 "#PWR044" H 1375 6175 50  0001 C CNN
F 1 "+5V" H 1375 6465 50  0000 C CNN
F 2 "" H 1375 6325 60  0000 C CNN
F 3 "" H 1375 6325 60  0000 C CNN
	1    1375 6325
	1    0    0    -1  
$EndComp
$Comp
L GNDA #PWR045
U 1 1
P 3925 7425
F 0 "#PWR045" H 3925 7175 50  0001 C CNN
F 1 "GNDA" H 3925 7275 50  0000 C CNN
F 2 "" H 3925 7425 60  0000 C CNN
F 3 "" H 3925 7425 60  0000 C CNN
	1    3925 7425
	1    0    0    -1  
$EndComp
$Comp
L GNDA #PWR046
U 1 1
P 2675 7425
F 0 "#PWR046" H 2675 7175 50  0001 C CNN
F 1 "GNDA" H 2675 7275 50  0000 C CNN
F 2 "" H 2675 7425 60  0000 C CNN
F 3 "" H 2675 7425 60  0000 C CNN
	1    2675 7425
	1    0    0    -1  
$EndComp
$Comp
L GNDA #PWR047
U 1 1
P 1375 7425
F 0 "#PWR047" H 1375 7175 50  0001 C CNN
F 1 "GNDA" H 1375 7275 50  0000 C CNN
F 2 "" H 1375 7425 60  0000 C CNN
F 3 "" H 1375 7425 60  0000 C CNN
	1    1375 7425
	1    0    0    -1  
$EndComp
$Comp
L C_Small C15
U 1 1
P 5450 7400
F 0 "C15" H 5460 7470 50  0000 L CNN
F 1 "1uF" H 5460 7320 50  0000 L CNN
F 2 "Capacitors_SMD:C_0805" H 5450 7400 50  0001 C CNN
F 3 "" H 5450 7400 50  0000 C CNN
	1    5450 7400
	1    0    0    -1  
$EndComp
$Comp
L GNDREF #PWR048
U 1 1
P 5450 7500
F 0 "#PWR048" H 5450 7250 50  0001 C CNN
F 1 "GNDREF" H 5450 7350 50  0000 C CNN
F 2 "" H 5450 7500 60  0000 C CNN
F 3 "" H 5450 7500 60  0000 C CNN
	1    5450 7500
	1    0    0    -1  
$EndComp
NoConn ~ 10075 2075
NoConn ~ 9275 2150
Entry Bus Bus
	-27025 86625 -26925 86725
NoConn ~ 1500 4500
$Comp
L C_Small C16
U 1 1
P 11150 1630
F 0 "C16" H 11160 1700 50  0000 L CNN
F 1 "100n" H 11160 1550 50  0000 L CNN
F 2 "Capacitors_SMD:C_0805" H 11150 1630 60  0001 C CNN
F 3 "" H 11150 1630 60  0000 C CNN
	1    11150 1630
	-1   0    0    1   
$EndComp
$Comp
L TS5A21366 U5
U 1 1
P 5775 4550
F 0 "U5" H 6250 4975 60  0000 C CNN
F 1 "TS5A21366" H 5475 4975 60  0000 C CNN
F 2 "" H 5775 4550 60  0000 C CNN
F 3 "" H 5775 4550 60  0000 C CNN
	1    5775 4550
	1    0    0    -1  
$EndComp
$Comp
L TS5A21366 U6
U 1 1
P 7700 4575
F 0 "U6" H 8175 5000 60  0000 C CNN
F 1 "TS5A21366" H 7400 5000 60  0000 C CNN
F 2 "" H 7700 4575 60  0000 C CNN
F 3 "" H 7700 4575 60  0000 C CNN
	1    7700 4575
	1    0    0    -1  
$EndComp
Text Notes 6575 6000 2    60   Italic 12
Alimentação Isolada
NoConn ~ 10275 5000
Wire Wire Line
	4525 1575 5125 1575
Wire Wire Line
	4225 1575 4325 1575
Wire Wire Line
	4225 1475 4225 1825
Wire Wire Line
	5125 1475 4225 1475
Connection ~ 4225 1575
Wire Wire Line
	5125 1675 4675 1675
Wire Wire Line
	4475 1675 4475 1825
Wire Wire Line
	4975 1875 5125 1875
Wire Wire Line
	4975 1775 5125 1775
Connection ~ 4975 1775
Wire Wire Line
	6575 2475 6825 2475
Wire Wire Line
	7075 2475 7025 2475
Wire Wire Line
	7075 1475 7075 2725
Wire Wire Line
	6575 2375 7075 2375
Connection ~ 7075 2475
Wire Wire Line
	6575 1475 6825 1475
Wire Wire Line
	7025 1475 7075 1475
Connection ~ 7075 2375
Wire Wire Line
	6575 1875 7575 1875
Wire Wire Line
	6575 1775 8825 1775
Wire Wire Line
	6575 1575 8125 1575
Wire Wire Line
	6575 1675 8825 1675
Wire Wire Line
	4625 1975 5125 1975
Wire Wire Line
	4625 2075 5125 2075
Wire Wire Line
	4625 2175 5125 2175
Wire Wire Line
	4625 2275 5125 2275
Wire Wire Line
	6725 1225 6725 2475
Connection ~ 6725 1475
Connection ~ 4975 1575
Connection ~ 6725 2475
Wire Wire Line
	8775 1775 8775 1875
Wire Wire Line
	8775 1875 8825 1875
Connection ~ 8775 1775
Wire Wire Line
	8125 1575 8125 1975
Wire Wire Line
	8125 1975 8825 1975
Wire Wire Line
	8475 1575 8825 1575
Wire Wire Line
	8625 1575 8625 2225
Wire Wire Line
	8625 2175 8825 2175
Connection ~ 8625 2175
Wire Wire Line
	8625 1475 8825 1475
Wire Wire Line
	8625 1225 8625 1475
Wire Wire Line
	10075 1575 10275 1575
Wire Wire Line
	10275 1575 10275 2225
Connection ~ 10275 2175
Wire Wire Line
	10075 1875 10475 1875
Wire Wire Line
	10075 1775 10475 1775
Wire Wire Line
	10575 5200 10575 5000
Wire Wire Line
	10675 5000 10675 5200
Wire Wire Line
	4225 2375 4325 2375
Wire Wire Line
	4525 2375 5125 2375
Wire Wire Line
	675  1875 675  1775
Wire Wire Line
	7575 1875 7575 1775
Connection ~ 7575 1775
Wire Wire Line
	1250 3500 1500 3500
Wire Wire Line
	1050 1300 1500 1300
Wire Wire Line
	2000 3500 2675 3500
Wire Wire Line
	2000 1100 2575 1100
Wire Wire Line
	2000 1300 2500 1300
Wire Wire Line
	2000 1400 2400 1400
Wire Wire Line
	4225 2375 4225 2325
Wire Wire Line
	4625 2475 5125 2475
Wire Wire Line
	5075 2775 5075 2725
Wire Wire Line
	5075 2525 5075 2475
Connection ~ 5075 2475
Wire Wire Line
	10375 5000 10375 5050
Wire Wire Line
	10375 5050 10475 5050
Wire Wire Line
	10475 5050 10475 5000
Wire Wire Line
	10425 5050 10425 5250
Connection ~ 10425 5050
Wire Wire Line
	10775 5250 10775 5000
Wire Wire Line
	4425 1375 5125 1375
Wire Wire Line
	4475 1125 4475 1175
Wire Wire Line
	3325 1375 3275 1375
Wire Wire Line
	3275 1375 3275 1425
Connection ~ 4475 1175
Wire Wire Line
	10275 1425 10275 1475
Wire Wire Line
	1500 5400 950  5400
Wire Wire Line
	950  5500 1500 5500
Wire Wire Line
	1500 5600 950  5600
Wire Wire Line
	950  5700 1500 5700
Wire Wire Line
	2000 5700 2500 5700
Wire Wire Line
	2000 3200 2050 3200
Wire Wire Line
	1500 3200 1450 3200
Wire Wire Line
	2575 1100 2575 1075
Wire Wire Line
	2475 3500 2475 3525
Wire Wire Line
	4475 1775 4225 1775
Connection ~ 4225 1775
Connection ~ 4475 1775
Wire Wire Line
	1175 1100 1500 1100
Wire Wire Line
	1175 1100 1175 1075
Wire Wire Line
	1050 1250 1050 1300
Wire Wire Line
	8475 1325 8625 1325
Connection ~ 8625 1325
Wire Wire Line
	8475 1525 8475 1575
Connection ~ 8625 1575
Wire Wire Line
	10595 1475 10595 1525
Connection ~ 10275 1475
Wire Wire Line
	10920 1475 10920 1525
Connection ~ 10595 1475
Wire Wire Line
	10595 2175 10595 1725
Wire Wire Line
	10920 2175 10920 1725
Connection ~ 10595 2175
Wire Wire Line
	675  2225 675  2175
Wire Wire Line
	975  4800 1500 4800
Wire Wire Line
	775  5070 775  5125
Wire Wire Line
	1000 4825 1000 4800
Connection ~ 1000 4800
Wire Wire Line
	2675 3500 2675 3525
Connection ~ 2475 3500
Wire Wire Line
	5575 6325 5575 6475
Wire Wire Line
	5575 6475 5675 6475
Wire Wire Line
	5325 6375 5675 6375
Connection ~ 5575 6375
Wire Wire Line
	6725 6475 6725 6600
Wire Wire Line
	6725 6475 6675 6475
Wire Wire Line
	6675 6575 6725 6575
Connection ~ 6725 6575
Wire Wire Line
	6675 7125 6750 7125
Wire Wire Line
	6750 7125 6750 7425
Wire Wire Line
	6750 7425 5600 7425
Wire Wire Line
	5600 7425 5600 7025
Wire Wire Line
	5450 7025 5675 7025
Wire Wire Line
	5050 7200 5050 7300
Wire Wire Line
	5650 7500 5650 7125
Wire Wire Line
	5650 7125 5675 7125
Connection ~ 5050 7225
Wire Wire Line
	5050 7225 5675 7225
Wire Wire Line
	5325 6375 5325 6400
Wire Wire Line
	8500 4675 8425 4675
Wire Wire Line
	8500 4450 8500 4675
Wire Wire Line
	8500 4450 8425 4450
Wire Wire Line
	6550 4650 6475 4650
Wire Wire Line
	6550 4425 6550 4650
Wire Wire Line
	6550 4425 6475 4425
Wire Wire Line
	7025 4275 6850 4275
Wire Wire Line
	7025 4450 6950 4450
Wire Wire Line
	6950 4450 6950 4400
Wire Wire Line
	6950 4400 6850 4400
Wire Wire Line
	6850 4700 6950 4700
Wire Wire Line
	6950 4700 6950 4675
Wire Wire Line
	6950 4675 7025 4675
Wire Wire Line
	7025 4825 6850 4825
Wire Wire Line
	5075 4650 4950 4650
Wire Wire Line
	5075 4425 4950 4425
Wire Wire Line
	8575 4275 8425 4275
Wire Wire Line
	6475 4250 6625 4250
Wire Wire Line
	8575 4475 8575 4525
Wire Wire Line
	8575 4825 8425 4825
Wire Wire Line
	8575 4500 8500 4500
Connection ~ 8500 4500
Connection ~ 8575 4500
Wire Wire Line
	6625 4450 6625 4500
Wire Wire Line
	6625 4800 6475 4800
Wire Wire Line
	6625 4475 6550 4475
Connection ~ 6550 4475
Connection ~ 6625 4475
Wire Wire Line
	3075 4750 3150 4750
Wire Wire Line
	3075 4250 3075 4750
Wire Wire Line
	3150 4350 3075 4350
Connection ~ 3075 4350
Wire Wire Line
	3075 4450 3150 4450
Connection ~ 3075 4450
Wire Wire Line
	3150 4550 3075 4550
Connection ~ 3075 4550
Wire Wire Line
	3075 4650 3150 4650
Connection ~ 3075 4650
Wire Wire Line
	3950 4350 3650 4350
Wire Wire Line
	3650 4450 3950 4450
Wire Wire Line
	3950 4550 3650 4550
Wire Wire Line
	3650 4650 3950 4650
Wire Wire Line
	3950 4750 3650 4750
Wire Wire Line
	1375 5000 1500 5000
Wire Wire Line
	1500 5100 1375 5100
Wire Wire Line
	1375 5200 1500 5200
Wire Wire Line
	2150 5100 2000 5100
Wire Wire Line
	2000 5000 2150 5000
Wire Wire Line
	1225 4900 1500 4900
Wire Wire Line
	2300 4800 2000 4800
Wire Wire Line
	4425 1175 4525 1175
Wire Wire Line
	4975 1025 4975 1875
Wire Wire Line
	3075 7225 3325 7225
Wire Wire Line
	1775 7225 2075 7225
Wire Wire Line
	775  7225 500  7225
Wire Wire Line
	5450 7300 5450 7025
Connection ~ 5600 7025
Wire Wire Line
	2300 5400 2000 5400
Wire Wire Line
	11150 1475 11150 1530
Wire Wire Line
	11150 2180 11150 1730
Wire Wire Line
	10075 2175 11150 2175
Connection ~ 11150 2175
Connection ~ 10920 2175
Wire Wire Line
	10075 1475 11150 1475
Connection ~ 10920 1475
$Comp
L RJ25 J1
U 1 1
P 9650 4550
F 0 "J1" H 9900 5050 60  0000 C CNN
F 1 "RJ25" H 9500 5050 60  0000 C CNN
F 2 "CapeBBB:RJ25" H 9650 4550 60  0001 C CNN
F 3 "" H 9650 4550 60  0000 C CNN
	1    9650 4550
	1    0    0    -1  
$EndComp
Text Label 9850 5200 1    60   ~ 0
A
Text Label 9750 5200 1    60   ~ 0
B
$Comp
L GNDREF #PWR?
U 1 1
P 9950 5250
F 0 "#PWR?" H 9950 5000 50  0001 C CNN
F 1 "GNDREF" H 9950 5100 50  0000 C CNN
F 2 "" H 9950 5250 60  0000 C CNN
F 3 "" H 9950 5250 60  0000 C CNN
	1    9950 5250
	1    0    0    -1  
$EndComp
$Comp
L GNDREF #PWR?
U 1 1
P 9600 5250
F 0 "#PWR?" H 9600 5000 50  0001 C CNN
F 1 "GNDREF" H 9600 5100 50  0000 C CNN
F 2 "" H 9600 5250 60  0000 C CNN
F 3 "" H 9600 5250 60  0000 C CNN
	1    9600 5250
	1    0    0    -1  
$EndComp
NoConn ~ 9450 5000
Wire Wire Line
	9750 5200 9750 5000
Wire Wire Line
	9850 5000 9850 5200
Wire Wire Line
	9550 5000 9550 5050
Wire Wire Line
	9550 5050 9650 5050
Wire Wire Line
	9650 5050 9650 5000
Wire Wire Line
	9600 5050 9600 5250
Connection ~ 9600 5050
Wire Wire Line
	9950 5250 9950 5000
$EndSCHEMATC
